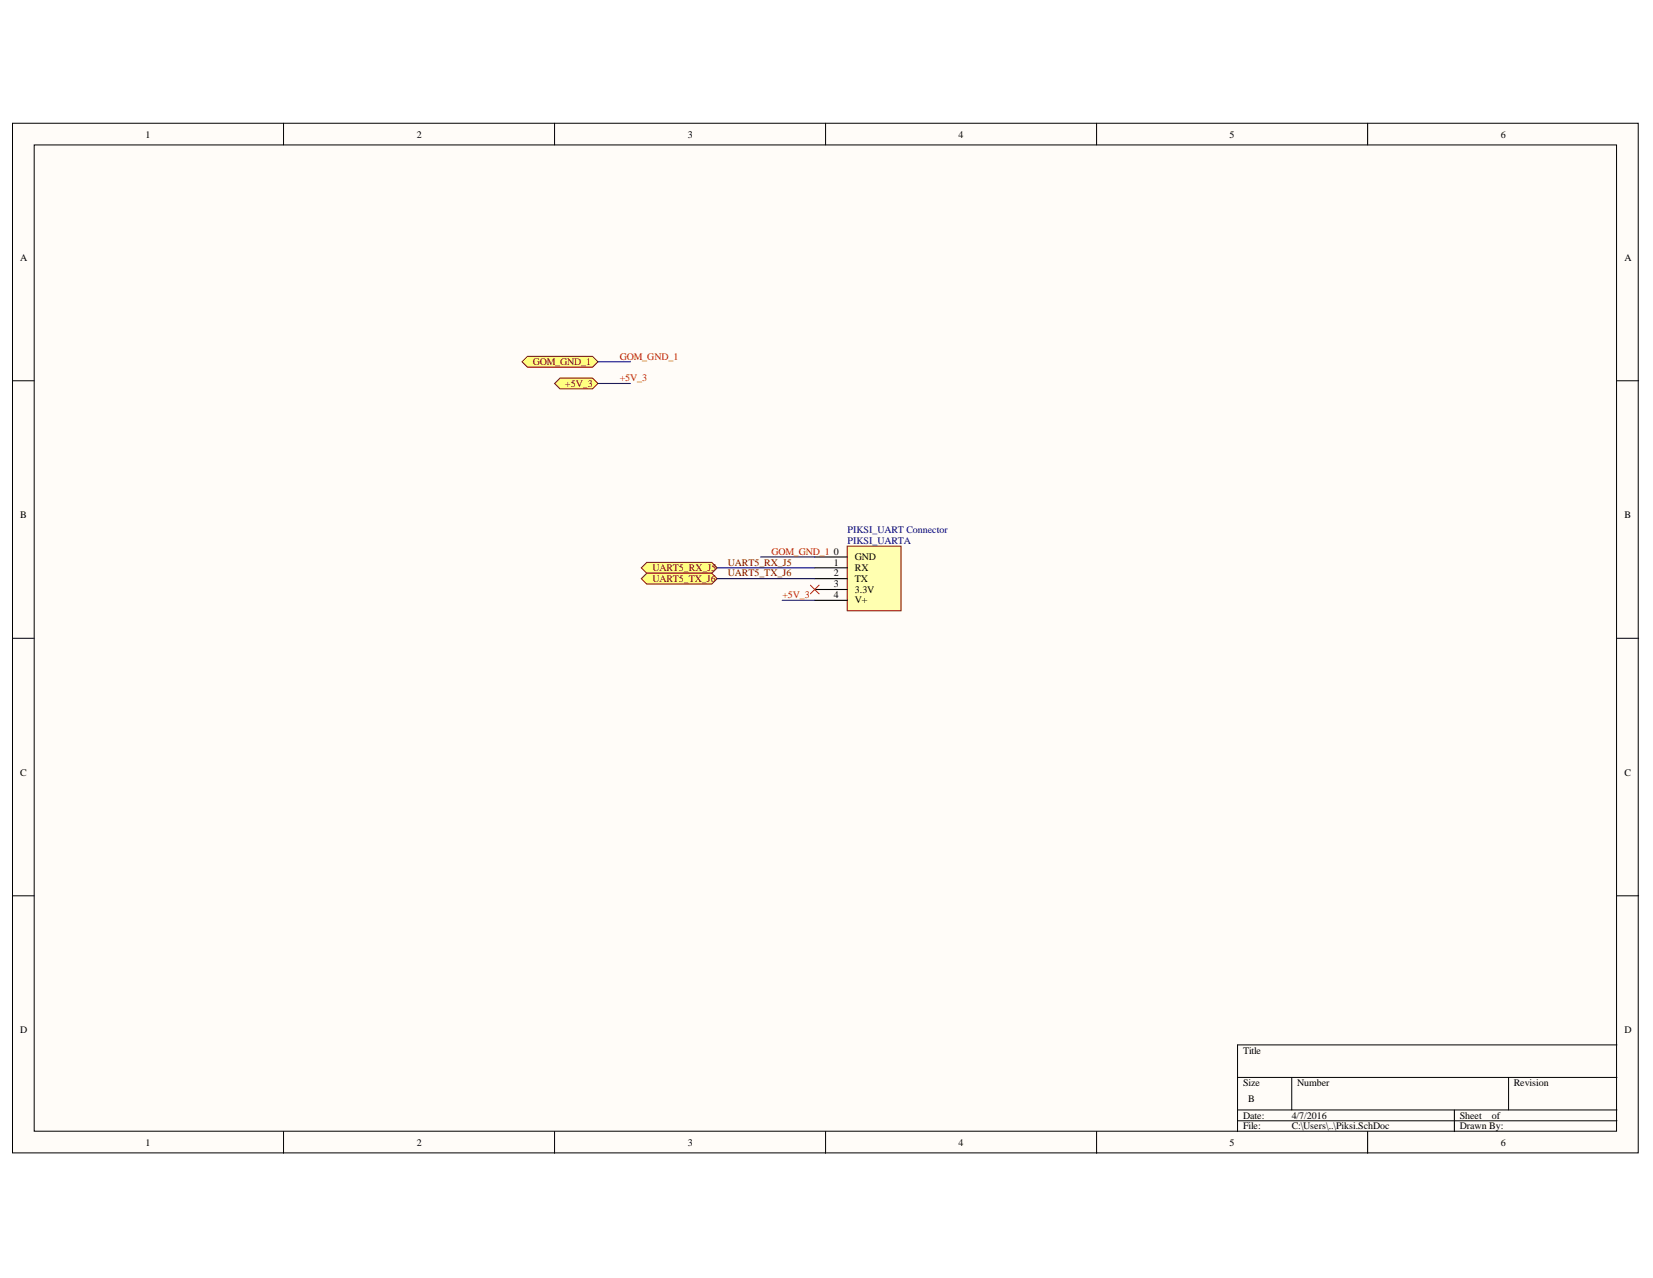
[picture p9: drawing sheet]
<svg xmlns="http://www.w3.org/2000/svg" width="279mm" height="216mm" viewBox="0 0 279 216" stroke-linecap="round" stroke-linejoin="round" font-family="sans-serif">
<g fill="#fffcf8" stroke="#000" stroke-width=".17">
<path d="M2.1 20.8h274.8v174h-274.8z"/>
<path d="M5.8 24.5h267.4v166.6h-267.4z"/>
</g>
<g fill="none" stroke="#000" stroke-width=".17">
<path d="M47.9 20.8v3.7M93.7 20.8v3.7M139.5 20.8v3.7M185.4 20.8v3.7M231.2 20.8v3.7M2.1 64.3h3.7M273.3 64.3h3.7M2.1 107.8h3.7M273.3 107.8h3.7M2.1 151.3h3.7M273.3 151.3h3.7M273.3 176.5h-64.1v14.7"/>
<path d="M47.9 191.2v3.6M93.7 191.2v3.6M139.5 191.2v3.6M185.4 191.2v3.6M209.2 182h64.1M209.2 187.5h64.1M209.2 189.3h64.1M218.3 182v5.5M231.2 191.2v3.6M245.8 187.5v3.7M255 182v5.5"/>
</g>
<path d="M143.2 92.3h9.1v10.9h-9.1z" fill="#ffffb0" stroke="#800000" stroke-width=".17"/>
<path d="M137.7 94.1h5.5M137.7 95.9h5.5M137.7 97.8h5.5M137.7 99.6h5.5M137.7 101.4h5.5" fill="none" stroke="#000" stroke-width=".18"/>
<g fill="#ffff80" stroke="#800000" stroke-width=".17">
<path d="M108.4 95.9l.9-.9h11l.9 .9-.9 .9h-11z" fill-rule="evenodd"/>
<path d="M108.4 97.8l.9-1h11l.9 1-.9 .9h-11z" fill-rule="evenodd"/>
</g>
<path d="M121.2 97.8h16.5M121.2 95.9h16.5M128.6 94.1h9.1M132.2 101.4h5.5" fill="none" stroke="#000080" stroke-width=".18"/>
<path d="M137 98.9l1.4 1.4M138.4 98.9l-1.4 1.4" fill="none" stroke="#f00" stroke-width=".17"/>
<g fill="#ffff80" stroke="#800000" stroke-width=".17">
<path d="M88.2 61.1l1-.9h10.9l1 .9-1 .9h-10.9z" fill-rule="evenodd"/>
<path d="M93.7 64.8l1-.9h5.4l1 .9-1 .9h-5.4z" fill-rule="evenodd"/>
</g>
<path d="M101.1 61.1h5.5M101.1 64.8h5.5" fill="none" stroke="#000080" stroke-width=".18"/>
<g font-size="1.7">
<text x="24.6" y="23.2">1</text>
<text x="70.4" y="23.2">2</text>
<text x="116.3" y="23.2">3</text>
<text x="162" y="23.2">4</text>
<text x="207.8" y="23.2">5</text>
<text x="253.7" y="23.2">6</text>
<text x="3.4" y="44">A</text>
<text x="274.6" y="44">A</text>
<text x="3.4" y="87.6">B</text>
<text x="274.6" y="87.6">B</text>
<text x="141" y="93.7">0</text>
<text x="141" y="95.6">1</text>
<text x="144.5" y="94.7">GND</text>
<text x="141" y="97.4">2</text>
<text x="141" y="99.2">3</text>
<text x="141" y="101.1">4</text>
<text x="144.5" y="96.4">RX</text>
<text x="144.5" y="98.3">TX</text>
<text x="144.5" y="100.2">3.3V</text>
<text x="144.5" y="101.9">V+</text>
<text x="3.4" y="131">C</text>
<text x="274.6" y="131">C</text>
<text x="3.4" y="174.6">D</text>
<text x="210.1" y="178">Title</text>
<text x="274.6" y="174.6">D</text>
<text x="210.1" y="183.5">Size</text>
<text x="219.3" y="183.5">Number</text>
<text x="255.9" y="183.5">Revision</text>
<text x="210.1" y="189">Date:</text>
<text x="210.1" y="190.8">File:</text>
<text x="211" y="186.2">B</text>
<text x="218.3" y="189">4/7/2016</text>
<text x="218.3" y="190.8">C:\Users\..\Piksi.SchDoc</text>
<text x="246.7" y="189">Sheet</text>
<text x="246.7" y="190.8">Drawn By:</text>
<text x="252.2" y="189">of</text>
<text x="24.6" y="193.6">1</text>
<text x="70.4" y="193.6">2</text>
<text x="116.3" y="193.6">3</text>
<text x="162" y="193.6">4</text>
<text x="207.8" y="193.6">5</text>
<text x="253.7" y="193.6">6</text>
</g>
<g font-size="1.7" fill="#800000">
<text x="90.1" y="61.7">GOM_GND_1</text>
<text x="95.6" y="65.3">+5V_3</text>
<text x="123" y="95.6">UART5_RX_J5</text>
<text x="110.3" y="96.4">UART5_RX_J5</text>
<text x="110.3" y="98.3">UART5_TX_J6</text>
<text x="123" y="97.4">UART5_TX_J6</text>
</g>
<g font-size="1.7" fill="#f00">
<text x="104.8" y="60.8">GOM_GND_1</text>
<text x="104.8" y="64.4">+5V_3</text>
<text x="130.4" y="93.7">GOM_GND_1</text>
<text x="132.2" y="101.1">+5V_3</text>
</g>
<g font-size="1.7" fill="#000080">
<text x="143.2" y="91.9">PIKSI_UARTA</text>
<text x="143.2" y="90.1">PIKSI_UART Connector</text>
</g>
</svg>
